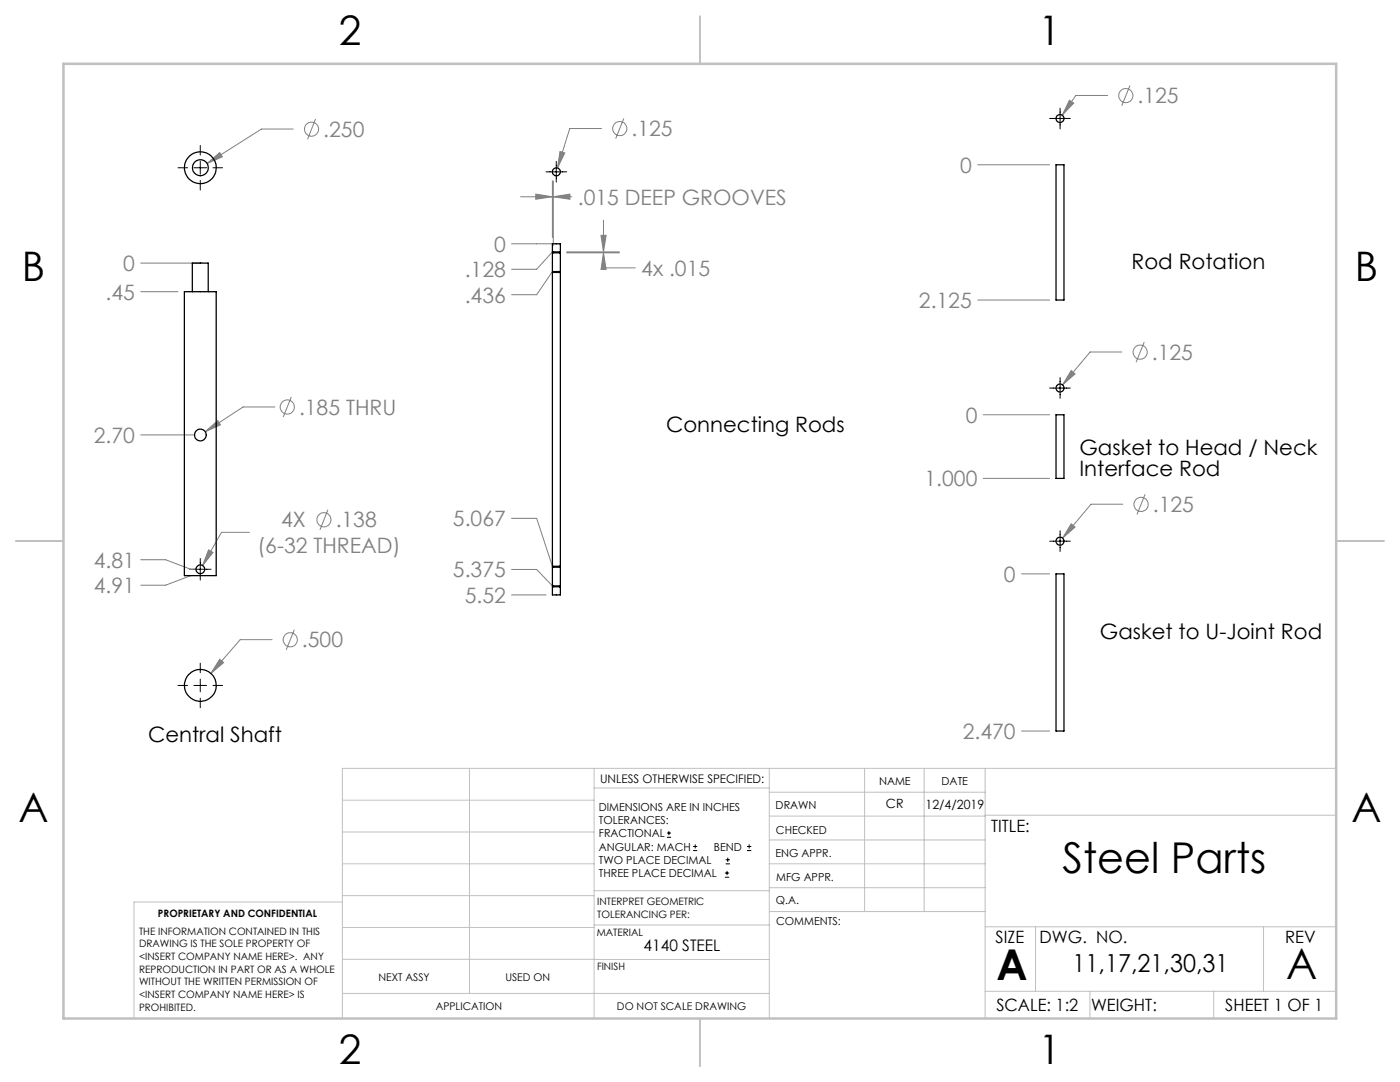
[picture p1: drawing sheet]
<svg xmlns="http://www.w3.org/2000/svg" width="279mm" height="216mm" viewBox="0 0 279 216" stroke-linecap="round" stroke-linejoin="round" font-family="sans-serif">
<g fill="none" stroke="#808080" stroke-width=".2">
<path d="M221.1 19h-6.4l-2.7 4M225.5 17.1l-1.6 4M41.3 32.6l2.6-2.2 .5 .9zM58.5 25.8h-6.3l-10.9 6.8M63 23.7l-1.6 4.1M103.9 39.3h6.3M106.9 38.7l3.3 .6-3.3 .5zM110.2 36.1v11.3M110.4 39.3l3.3-.6v1.1zM110.4 36.1v12.9M110.4 39.3h3.7M111.8 30.2l.9 .3-1.4 3z"/>
<path d="M120.1 25.6h-6.4l-2.4 7.9M124.5 23.6l-1.6 4.1M195.1 32.9h14.4M213.4 20l.9 .6-2.3 2.4zM28.1 52.5h12.2M28.1 58.2h7.4M102.1 48.6h8.1M110.2 50.3l-3.1 3.4h-5M110.2 54.2l-3.1 4.6h-5M113.1 50.3h10.5M113.1 50.4h10.5M119.9 47h1.1l-.6 3.3z"/>
<path d="M120.4 50.4l.6 3.4h-1.1zM120.4 50.4v3h6.4M120.4 43.9v6.4M195.1 59.9h14.4M58.1 79.2l-1.6 4M213.8 73.9l.8 .7-2.5 2.2zM223.9 70.2h-6.3l-5.5 6.6M228.4 68.3l-1.7 4M28.1 86.8h10.6M41 86.1l2.5-2.2 .5 .9zM54.9 81.2h-6.4l-7.5 4.9M196.2 82.8h13.3"/>
<path d="M196.2 95.5h13.3M228.5 98.6l-1.6 4.1M28.1 111.7h5l5 1.9h1M38.1 114.9h.1M38.1 114.9l-5 1.9h-5M41.6 109.7l.9 .5-2.1 2.7zM49.8 106.2h-5.6l-3.8 6.7M65.4 101.7l-1.5 4M102.1 113.6h5l3.1 3.3M102.1 103.4h5l3.1 9.6M102.1 118.7h6.9M203.9 114.5h5.6"/>
<path d="M213.8 104.5l.8 .7-2.5 2.2zM224.1 100.6h-6.4l-5.6 6.8M43.9 131.6l.7 .6-2.5 2.2zM54.3 127.6h-6.4l-5.8 6.8M58.7 125.7l-1.6 4M203.9 145.9h5.6"/>
<circle cx="224.7" cy="19.1" r="1.42"/>
<circle cx="62.2" cy="25.8" r="1.4"/>
<circle cx="123.7" cy="25.7" r="1.41"/>
<circle cx="227.5" cy="70.3" r="1.42"/>
<circle cx="57.3" cy="81.2" r="1.41"/>
<circle cx="64.7" cy="103.7" r="1.42"/>
<circle cx="227.7" cy="100.7" r="1.41"/>
<circle cx="57.9" cy="127.7" r="1.42"/>
</g>
<g fill="none" stroke="#000" stroke-width=".2">
<path d="M35.5 33.5h1.9M38.7 33.5h2.5M40 29v1.9M40 32.2v2.5M40 36v1.9M42.5 33.5h1.9M109 34.3h4.1M111 32.2v4.1M209.5 23.6h4.1M211.6 21.6v4.1M209.5 77.4h4.1M211.6 75.4v4.1"/>
<path d="M37.9 113.6h4.2M40 111.4v4.3M209.5 108h4.1M211.6 105.9v4.1M35.5 136.8h1.9M38.7 136.8h2.5M40 132.3v1.9M40 135.5v2.5M40 139.3v1.9M42.5 136.8h1.9M133.1 167.1h.8M133.1 166.2h.8"/>
<path d="M133.5 165.8v.9M138.3 169.7h.8M138.3 168.9h.8M138.7 168.5v.8M144.7 175h.8M144.7 174.2h.8M144.8 172.4h.9M144.8 171.6h.9M145.1 173.8v.8M145.2 171.1v.9M149.1 169.7h.8M149.1 168.9h.8"/>
<path d="M149.5 168.5v.8"/>
</g>
<g fill="none" stroke="#c0c0c0" stroke-width=".2">
<path d="M68.3 159.7h50.3M93.7 153.3v44.9M118.6 153.3v49.9M118.6 157.2h34.9M153.5 153.3v49.9M153.5 158.1h43.1M172.5 153.3v28.6M184.4 153.3v28.6M196.6 153.3v49.9M266.7 153.3h-198.4v49.9M68.3 178.7h50.3M68.3 172.4h50.3"/>
<path d="M68.3 166h50.3M68.3 180h-41.6v23.2M118.6 177.7h35M153.5 167.6h43.1M153.5 162.8h43.1M153.5 172.4h43.1M153.5 177.1h43.1M196.6 162.7h70.1M68.3 198.2h85.2M68.3 191.4l85.2 .1M68.3 185.1h50.3M118.6 184.6h35"/>
<path d="M153.6 181.9h43M196.6 197.8h70.1M196.6 184.9h70.1M206.7 184.9v12.9M217.5 197.8v5.4M242.2 197.8v5.4M252.2 184.9v12.9"/>
</g>
<path d="M139.7 3.2v9.5M3.1 107.9h9.6M266.7 107.9h9.5M139.7 203.2v9.6" fill="none" stroke="#c0c0c0" stroke-width=".25"/>
<path d="M12.7 12.7h254v190.5h-254z" fill="none" stroke="#c0c0c0" stroke-width=".5"/>
<path d="M41.6 109.7l-1.2 3.2 2.1-2.7zM41 86.1l3-1.3-.5-.9zM43.9 131.6l-1.8 2.8 2.5-2.2zM41.3 32.6l3.1-1.3-.5-.9zM119.9 47h1.1l-.6 3.3zM120.4 50.4l.6 3.4h-1.1zM106.9 38.7l3.3 .6-3.3 .5zM110.4 39.3l3.3-.6v1.1zM111.8 30.2l-.5 3.3 1.4-3zM213.4 20l-1.4 3 2.3-2.4zM213.8 73.9l-1.7 2.9 2.5-2.2zM213.8 104.5l-1.7 2.9 2.5-2.2z" fill="#808080"/>
<g fill="none" stroke="#000" stroke-width=".25">
<path d="M210.7 32.9h1.6v27h-1.6zM36.8 58.2h6.3v56.7h-6.3zM38.4 58.2v-5.7h3.2v5.7M110.2 50.4h1.6v3.8h-1.6zM110.2 54.4h1.6v58.6h-1.6zM110.2 48.6h1.6v1.7h-1.6zM110.4 50.3v.1M110.4 54.2v.2M111.7 50.3v.1M111.7 54.2v.2M210.7 82.8h1.6v12.7h-1.6zM110.2 117.1h1.6v1.6h-1.6z"/>
<path d="M110.2 113.2h1.6v3.7h-1.6zM110.4 113v.2M110.4 116.9v.2M111.7 113v.2M111.7 116.9v.2M210.7 114.5h1.6v31.4h-1.6z"/>
<circle cx="40" cy="33.5" r="3.2"/>
<circle cx="40" cy="33.5" r="1.59"/>
<circle cx="111" cy="34.3" r=".79"/>
<circle cx="211.5" cy="23.6" r=".79"/>
<circle cx="211.5" cy="77.4" r=".8"/>
<circle cx="40" cy="86.8" r="1.18"/>
<circle cx="40" cy="113.6" r=".87"/>
<circle cx="211.5" cy="108" r=".8"/>
<circle cx="40" cy="136.8" r="3.2"/>
</g>
<g font-size="8.5">
<text x="212" y="174.2">Steel Parts</text>
<text x="198.9" y="195.5">A</text>
<text x="256.7" y="195.4">A</text>
</g>
<g font-size="8.1">
<text x="67.6" y="8.9">2</text>
<text x="207.3" y="8.9">1</text>
<text x="4.4" y="56.2">B</text>
<text x="270.4" y="56.2">B</text>
<text x="3.7" y="164.1">A</text>
<text x="269.7" y="164.1">A</text>
<text x="67.6" y="212.4">2</text>
<text x="207.3" y="212.4">1</text>
</g>
<text font-size="4.9" x="214" y="194">11,17,21,30,31</text>
<g font-size="4.2" fill="#808080">
<text x="227" y="20.6">.125</text>
<text x="64.5" y="27.3">.250</text>
<text x="126" y="27.2">.125</text>
<text x="191.6" y="34.5">0</text>
<text x="115.3" y="40.8">.015 DEEP GROOVES</text>
<text x="98.6" y="50.2">0</text>
<text x="21.1" y="59.8">.45</text>
<text x="24.6" y="54.1">0</text>
<text x="92.7" y="55.3">.128</text>
<text x="128" y="55">4x .015</text>
<text x="92.7" y="60.4">.436</text>
<text x="183.4" y="61.4">2.125</text>
<text x="229.9" y="71.8">.125</text>
<text x="59.7" y="82.8">.185 THRU</text>
<text x="18.7" y="88.4">2.70</text>
<text x="192.7" y="84.4">0</text>
<text x="184.5" y="97.1">1.000</text>
<text x="56.1" y="105.2">4X</text>
<text x="67" y="105.2">.138</text>
<text x="90.4" y="105">5.067</text>
<text x="230.1" y="102.2">.125</text>
<text x="18.7" y="113.3">4.81</text>
<text x="51.4" y="110.3">(6-32 THREAD)</text>
<text x="18.7" y="118.4">4.91</text>
<text x="90.4" y="115.2">5.375</text>
<text x="200.4" y="116.1">0</text>
<text x="92.7" y="120.3">5.52</text>
<text x="60.3" y="129.2">.500</text>
<text x="192.1" y="147.5">2.470</text>
</g>
<g font-size="4.2">
<text x="225.8" y="53.8">Rod Rotation</text>
<text x="133" y="86.1">Connecting Rods</text>
<text x="215.4" y="90.8">Gasket to Head / Neck</text>
<text x="215.4" y="95">Interface Rod</text>
<text x="219.5" y="127.5">Gasket to U-Joint Rod</text>
<text x="29.6" y="148.1">Central Shaft</text>
</g>
<g font-size="3.4">
<text x="197.8" y="166">TITLE:</text>
<text x="198.7" y="188.1">SIZE</text>
<text x="207.5" y="188.1">DWG. NO.</text>
<text x="256.5" y="188.2">REV</text>
<text x="198.8" y="201.7">SCALE: 1:2</text>
<text x="217.7" y="201.8">WEIGHT:</text>
<text x="244.5" y="201.7">SHEET 1 OF 1</text>
</g>
<text font-size="3.2" x="128.5" y="189.8">4140 STEEL</text>
<g font-size="2.5">
<text x="176.8" y="161.3">CR</text>
<text x="184.7" y="161.4">12/4/2019</text>
</g>
<text font-size="2.4" x="119.8" y="156.2">UNLESS OTHERWISE SPECIFIED:</text>
<g font-size="2.2">
<text x="119.5" y="161.8">DIMENSIONS ARE IN INCHES</text>
<text x="154.8" y="161.4">DRAWN</text>
<text x="175.4" y="156.6">NAME</text>
<text x="187.9" y="156.7">DATE</text>
<text x="119.5" y="164.4">TOLERANCES:</text>
<text x="119.5" y="167.1">FRACTIONAL</text>
<text x="154.9" y="166.3">CHECKED</text>
<text x="119.5" y="169.7">ANGULAR: MACH</text>
<text x="119.5" y="172.4">TWO PLACE DECIMAL</text>
<text x="142.5" y="169.7">BEND</text>
<text x="154.8" y="171">ENG APPR.</text>
<text x="119.5" y="175">THREE PLACE DECIMAL</text>
<text x="154.9" y="175.7">MFG APPR.</text>
<text x="154.9" y="180.4">Q.A.</text>
<text x="154.9" y="184.6">COMMENTS:</text>
</g>
<g font-size="2.1">
<text x="75.5" y="195.7">NEXT ASSY</text>
<text x="100.9" y="195.7">USED ON</text>
<text x="86.9" y="201.5">APPLICATION</text>
<text x="123.1" y="201.6">DO NOT SCALE DRAWING</text>
</g>
<g font-size="2">
<text x="31.5" y="182.9">PROPRIETARY AND CONFIDENTIAL</text>
<text x="119.2" y="180.6">INTERPRET GEOMETRIC</text>
<text x="119.2" y="183.1">TOLERANCING PER:</text>
<text x="27.8" y="186.5">THE INFORMATION CONTAINED IN THIS</text>
<text x="27.8" y="189">DRAWING IS THE SOLE PROPERTY OF</text>
<text x="27.8" y="191.6">&lt;INSERT COMPANY NAME HERE&gt;. ANY</text>
<text x="119.1" y="186.7">MATERIAL</text>
<text x="27.8" y="194.1">REPRODUCTION IN PART OR AS A WHOLE</text>
<text x="27.8" y="196.6">WITHOUT THE WRITTEN PERMISSION OF</text>
<text x="119.1" y="193.5">FINISH</text>
<text x="27.8" y="199.1">&lt;INSERT COMPANY NAME HERE&gt; IS</text>
<text x="27.8" y="201.7">PROHIBITED.</text>
</g>
</svg>
